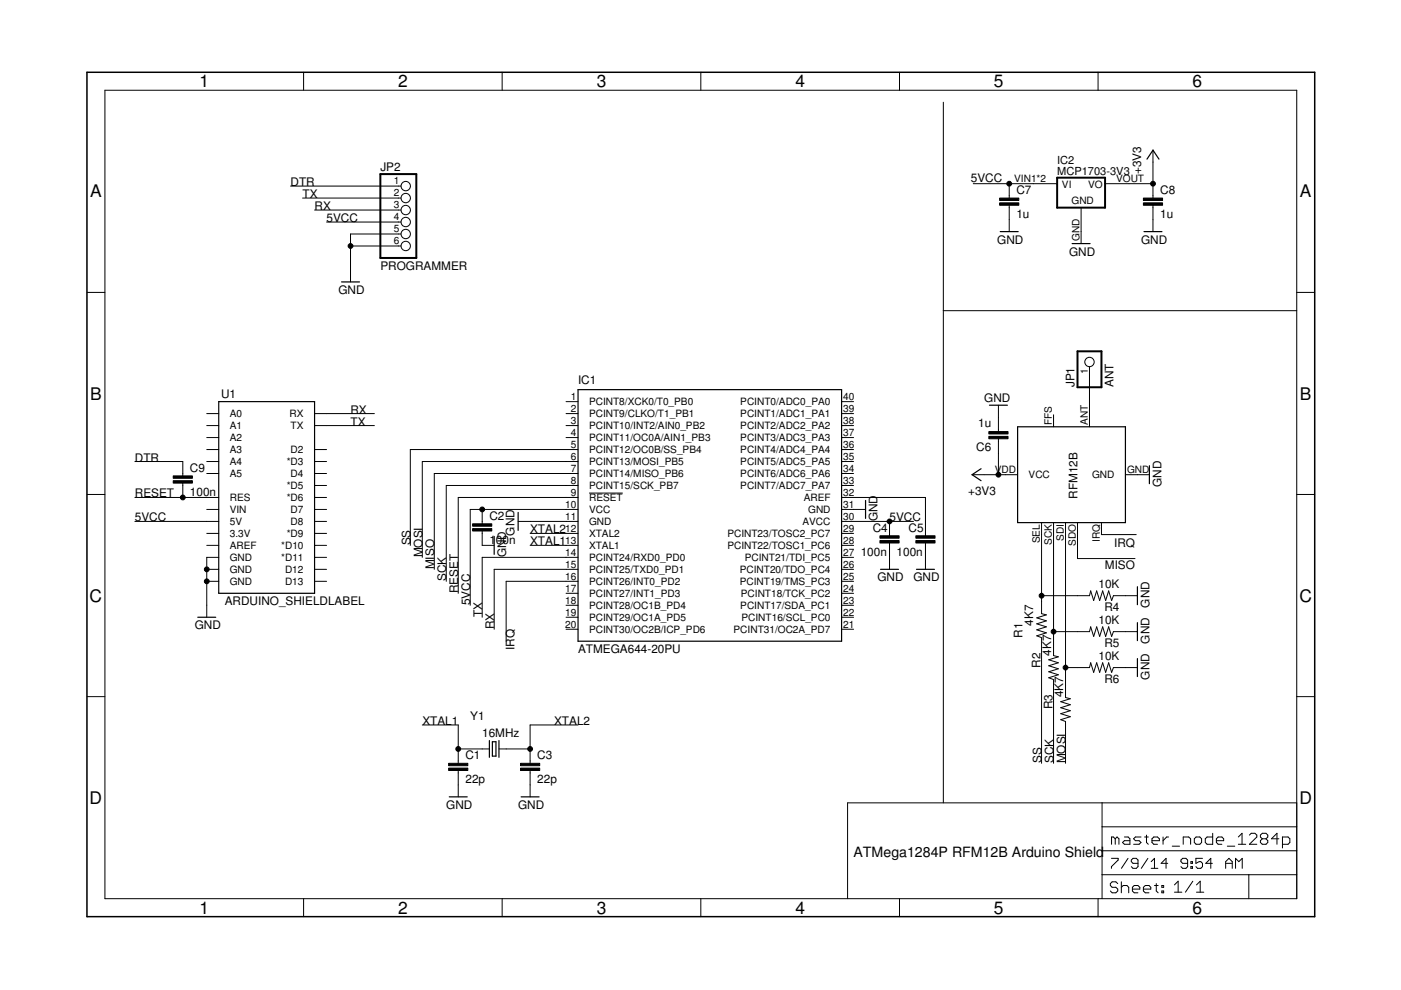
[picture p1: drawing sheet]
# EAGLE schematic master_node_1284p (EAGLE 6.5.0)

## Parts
C1  22p  C-EUC0805K  [C0805K]
C2  100n  C-EUC0805K  [C0805K]
C3  22p  C-EUC0805K  [C0805K]
C4  100n  C-EUC0805K  [C0805K]
C5  100n  C-EUC0805K  [C0805K]
C6  1u  CAP0805  [0805]
C7  1u  CAP0805  [0805]
C8  1u  CAP0805  [0805]
C9  100n  C-EUC0805K  [C0805K]
IC1  ATMEGA644-20PU  [DIL40]
IC2  MCP1703-3V3  MCP1703-SOT89  [MCP1703-SOT89]
JP1  ANT  PINHD-1X1  [1X01]
JP2  PROGRAMMER  PINHD-1X6/90  [1X06/90]
R1  4K7  RESISTOR0805-RES  [0805]
R2  4K7  RESISTOR0805-RES  [0805]
R3  4K7  RESISTOR0805-RES  [0805]
R4  10K  RESISTOR0805-RES  [0805]
R5  10K  RESISTOR0805-RES  [0805]
R6  10K  RESISTOR0805-RES  [0805]
U1  ARDUINO_SHIELDLABEL  [DUEMILANOVE_SHIELD]
U$1  RFM12B  [RFM12B]
Y1  16MHz  CRYSTALHC49US  [HC49US]

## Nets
5VCC: C2.1 C4.1 C7.1 IC1.10(VCC) IC1.30(AVCC) IC2.VIN1(VI) IC2.VIN2(VI) JP2.4 U1.5V
+3V3: C6.1 C8.1 IC2.VOUT(VO) U$1.VDD(VCC)
DTR: C9.1 JP2.1
GND: C1.2 C2.2 C3.2 C4.2 C5.2 C6.2 C7.2 C8.2 IC1.11(GND) IC1.31(GND) IC2.GND JP2.5 JP2.6 R4.1 R5.1 R6.1 U1.GND@0(GND) U1.GND@1(GND) U1.GND@2(GND) U$1.GND
IRQ: IC1.16(PCINT26/INT0_PD2) U$1.IRQ
MISO: IC1.7(PCINT14/MISO_PB6) U$1.SDO
MOSI: IC1.6(PCINT13/MOSI_PB5) R3.1
N$7: JP1.1 U$1.ANT
N$18: C5.1 IC1.32(AREF)
N$35: R3.2 R6.2 U$1.SDI
N$36: R2.2 R5.2 U$1.SCK
N$37: R1.2 R4.2 U$1.SEL
RESET: C9.2 IC1.9(!RESET) U1.RES
RX: IC1.15(PCINT25/TXD0_PD1) JP2.3 U1.RX
SCK: IC1.8(PCINT15/SCK_PB7) R2.1
SS: IC1.5(PCINT12/OC0B/SS_PB4) R1.1
TX: IC1.14(PCINT24/RXD0_PD0) JP2.2 U1.TX
XTAL1: C1.1 IC1.13(XTAL1) Y1.1
XTAL2: C3.1 IC1.12(XTAL2) Y1.2
Unconnected: IC1.1(PCINT8/XCK0/T0_PB0) IC1.2(PCINT9/CLKO/T1_PB1) IC1.3(PCINT10/INT2/AIN0_PB2) IC1.4(PCINT11/OC0A/AIN1_PB3) IC1.17(PCINT27/INT1_PD3) IC1.18(PCINT28/OC1B_PD4) IC1.19(PCINT29/OC1A_PD5) IC1.20(PCINT30/OC2B/ICP_PD6) IC1.21(PCINT31/OC2A_PD7) IC1.22(PCINT16/SCL_PC0) IC1.23(PCINT17/SDA_PC1) IC1.24(PCINT18/TCK_PC2) IC1.25(PCINT19/TMS_PC3) IC1.26(PCINT20/TDO_PC4) IC1.27(PCINT21/TDI_PC5) IC1.28(PCINT22/TOSC1_PC6) IC1.29(PCINT23/TOSC2_PC7) IC1.33(PCINT7/ADC7_PA7) IC1.34(PCINT6/ADC6_PA6) IC1.35(PCINT5/ADC5_PA5) IC1.36(PCINT4/ADC4_PA4) IC1.37(PCINT3/ADC3_PA3) IC1.38(PCINT2/ADC2_PA2) IC1.39(PCINT1/ADC1_PA1) IC1.40(PCINT0/ADC0_PA0) U1.3.3V U1.A0 U1.A1 U1.A2 U1.A3 U1.A4 U1.A5 U1.AREF U1.D2 U1.D3(*D3) U1.D4 U1.D5(*D5) U1.D6(*D6) U1.D7 U1.D8 U1.D9(*D9) U1.D10(*D10) U1.D11(*D11) U1.D12 U1.D13 U1.VIN U$1.FFS

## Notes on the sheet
- ATMega1284P RFM12B Arduino Shield
